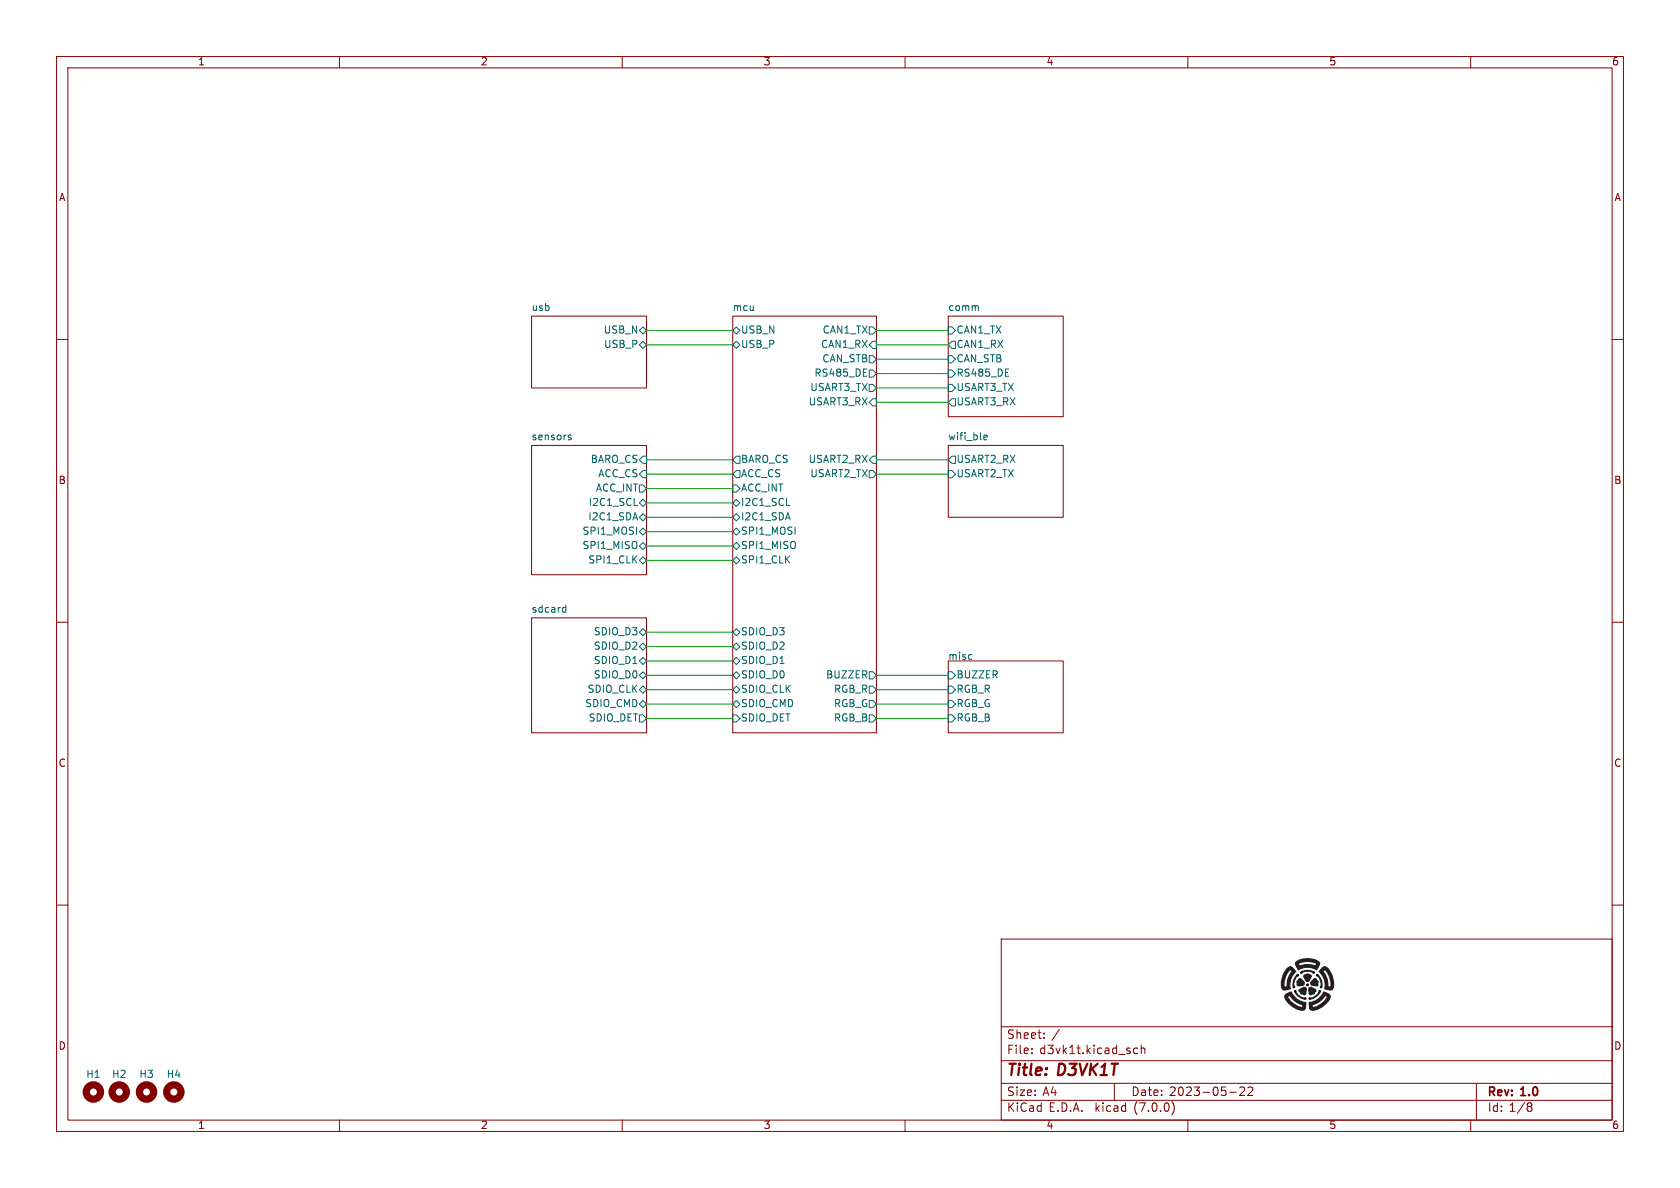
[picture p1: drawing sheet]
(kicad_sch (version 20230121) (generator eeschema)

 (paper "A4")

 (title_block
  (title "D3VK1T")
  (date "2023-05-22")
  (rev "1.0"))

 (lib_symbols
  (symbol "Mechanical:MountingHole" (pin_names (offset 1.016)) (in_bom yes) (on_board yes)
   (property "Reference" "H" (at 0 5.08 0) (effects (font (size 1.27 1.27))))
   (property "Value" "MountingHole" (at 0 3.175 0) (effects (font (size 1.27 1.27))))
   (property "Footprint" "" (at 0 0 0) (effects (font (size 1.27 1.27)) hide))
   (property "Datasheet" "~" (at 0 0 0) (effects (font (size 1.27 1.27)) hide))
   (symbol "MountingHole_0_1"
    (circle (center 0 0) (radius 1.27) (stroke (width 1.27) (type default)) (fill (type none))))))


 (wire (pts (xy 114.3 91.44) (xy 129.54 91.44)) (stroke (width 0) (type default)))
 (wire (pts (xy 114.3 99.06) (xy 129.54 99.06)) (stroke (width 0) (type default)))
 (wire (pts (xy 114.3 58.42) (xy 129.54 58.42)) (stroke (width 0) (type default)))
 (wire (pts (xy 114.3 124.46) (xy 129.54 124.46)) (stroke (width 0) (type default)))
 (wire (pts (xy 114.3 81.28) (xy 129.54 81.28)) (stroke (width 0) (type default)))
 (wire (pts (xy 154.94 63.5) (xy 167.64 63.5)) (stroke (width 0) (type default)))
 (wire (pts (xy 154.94 58.42) (xy 167.64 58.42)) (stroke (width 0) (type default)))
 (wire (pts (xy 154.94 60.96) (xy 167.64 60.96)) (stroke (width 0) (type default)))
 (wire (pts (xy 154.94 81.28) (xy 167.64 81.28)) (stroke (width 0) (type default)))
 (wire (pts (xy 154.94 127) (xy 167.64 127)) (stroke (width 0) (type default)))
 (wire (pts (xy 114.3 96.52) (xy 129.54 96.52)) (stroke (width 0) (type default)))
 (wire (pts (xy 154.94 121.92) (xy 167.64 121.92)) (stroke (width 0) (type default)))
 (wire (pts (xy 154.94 124.46) (xy 167.64 124.46)) (stroke (width 0) (type default)))
 (wire (pts (xy 154.94 83.82) (xy 167.64 83.82)) (stroke (width 0) (type default)))
 (wire (pts (xy 114.3 116.84) (xy 129.54 116.84)) (stroke (width 0) (type default)))
 (wire (pts (xy 114.3 119.38) (xy 129.54 119.38)) (stroke (width 0) (type default)))
 (wire (pts (xy 114.3 127) (xy 129.54 127)) (stroke (width 0) (type default)))
 (wire (pts (xy 154.94 71.12) (xy 167.64 71.12)) (stroke (width 0) (type default)))
 (wire (pts (xy 114.3 111.76) (xy 129.54 111.76)) (stroke (width 0) (type default)))
 (wire (pts (xy 114.3 86.36) (xy 129.54 86.36)) (stroke (width 0) (type default)))
 (wire (pts (xy 114.3 121.92) (xy 129.54 121.92)) (stroke (width 0) (type default)))
 (wire (pts (xy 114.3 60.96) (xy 129.54 60.96)) (stroke (width 0) (type default)))
 (wire (pts (xy 114.3 88.9) (xy 129.54 88.9)) (stroke (width 0) (type default)))
 (wire (pts (xy 154.94 68.58) (xy 167.64 68.58)) (stroke (width 0) (type default)))
 (wire (pts (xy 114.3 93.98) (xy 129.54 93.98)) (stroke (width 0) (type default)))
 (wire (pts (xy 154.94 66.04) (xy 167.64 66.04)) (stroke (width 0) (type default)))
 (wire (pts (xy 114.3 83.82) (xy 129.54 83.82)) (stroke (width 0) (type default)))
 (wire (pts (xy 114.3 114.3) (xy 129.54 114.3)) (stroke (width 0) (type default)))
 (wire (pts (xy 154.94 119.38) (xy 167.64 119.38)) (stroke (width 0) (type default)))

 (image (at 231.14 173.99) (scale 0.375007)
  (data))

 (symbol (lib_id "Mechanical:MountingHole") (at 30.734 193.04 0) (unit 1) (in_bom yes) (on_board yes) (dnp no)
  (property "Reference" "H4" (at 29.3999 189.9957 0) (effects (font (size 1.27 1.27)) (justify left)))
  (property "Value" "MountingHole" (at 33.528 194.945 0) (effects (font (size 1.27 1.27)) (justify left) hide))
  (property "Footprint" "MountingHole:MountingHole_3.2mm_M3_Pad_Via" (at 30.734 193.04 0) (effects (font (size 1.27 1.27)) hide))
  (property "Datasheet" "~" (at 30.734 193.04 0) (effects (font (size 1.27 1.27)) hide)))

 (symbol (lib_id "Mechanical:MountingHole") (at 21.082 193.04 0) (unit 1) (in_bom yes) (on_board yes) (dnp no)
  (property "Reference" "H2" (at 19.7479 189.9957 0) (effects (font (size 1.27 1.27)) (justify left)))
  (property "Value" "MountingHole" (at 23.876 194.945 0) (effects (font (size 1.27 1.27)) (justify left) hide))
  (property "Footprint" "MountingHole:MountingHole_3.2mm_M3_Pad_Via" (at 21.082 193.04 0) (effects (font (size 1.27 1.27)) hide))
  (property "Datasheet" "~" (at 21.082 193.04 0) (effects (font (size 1.27 1.27)) hide)))

 (symbol (lib_id "Mechanical:MountingHole") (at 25.908 193.04 0) (unit 1) (in_bom yes) (on_board yes) (dnp no)
  (property "Reference" "H3" (at 24.5739 189.9957 0) (effects (font (size 1.27 1.27)) (justify left)))
  (property "Value" "MountingHole" (at 28.702 194.945 0) (effects (font (size 1.27 1.27)) (justify left) hide))
  (property "Footprint" "MountingHole:MountingHole_3.2mm_M3_Pad_Via" (at 25.908 193.04 0) (effects (font (size 1.27 1.27)) hide))
  (property "Datasheet" "~" (at 25.908 193.04 0) (effects (font (size 1.27 1.27)) hide)))

 (symbol (lib_id "Mechanical:MountingHole") (at 16.51 193.04 0) (unit 1) (in_bom yes) (on_board yes) (dnp no)
  (property "Reference" "H1" (at 15.1759 189.9957 0) (effects (font (size 1.27 1.27)) (justify left)))
  (property "Value" "MountingHole" (at 19.304 194.945 0) (effects (font (size 1.27 1.27)) (justify left) hide))
  (property "Footprint" "MountingHole:MountingHole_3.2mm_M3_Pad_Via" (at 16.51 193.04 0) (effects (font (size 1.27 1.27)) hide))
  (property "Datasheet" "~" (at 16.51 193.04 0) (effects (font (size 1.27 1.27)) hide)))

 (sheet (at 129.54 55.88) (size 25.4 73.66) (fields_autoplaced) (stroke (width 0.1524) (type solid)) (fill (color 0 0 0 0.0000))
  (property "Sheetname" "mcu" (at 129.54 55.1684 0) (effects (font (size 1.27 1.27)) (justify left bottom)))
  (property "Sheetfile" "mcu.kicad_sch" (at 129.54 130.1246 0) (effects (font (size 1.27 1.27)) (justify left top) hide)) (pin "ACC_INT" input (at 129.54 86.36 180) (effects (font (size 1.27 1.27)) (justify left))) (pin "BUZZER" output (at 154.94 119.38 0) (effects (font (size 1.27 1.27)) (justify right))) (pin "USB_N" bidirectional (at 129.54 58.42 180) (effects (font (size 1.27 1.27)) (justify left))) (pin "USB_P" bidirectional (at 129.54 60.96 180) (effects (font (size 1.27 1.27)) (justify left))) (pin "USART3_RX" input (at 154.94 71.12 0) (effects (font (size 1.27 1.27)) (justify right))) (pin "USART2_TX" output (at 154.94 83.82 0) (effects (font (size 1.27 1.27)) (justify right))) (pin "SDIO_CLK" bidirectional (at 129.54 121.92 180) (effects (font (size 1.27 1.27)) (justify left))) (pin "SDIO_D2" bidirectional (at 129.54 114.3 180) (effects (font (size 1.27 1.27)) (justify left))) (pin "SPI1_MISO" bidirectional (at 129.54 96.52 180) (effects (font (size 1.27 1.27)) (justify left))) (pin "SPI1_CLK" bidirectional (at 129.54 99.06 180) (effects (font (size 1.27 1.27)) (justify left))) (pin "USART2_RX" input (at 154.94 81.28 0) (effects (font (size 1.27 1.27)) (justify right))) (pin "SPI1_MOSI" bidirectional (at 129.54 93.98 180) (effects (font (size 1.27 1.27)) (justify left))) (pin "SDIO_D1" bidirectional (at 129.54 116.84 180) (effects (font (size 1.27 1.27)) (justify left))) (pin "CAN_STB" output (at 154.94 63.5 0) (effects (font (size 1.27 1.27)) (justify right))) (pin "SDIO_D0" bidirectional (at 129.54 119.38 180) (effects (font (size 1.27 1.27)) (justify left))) (pin "I2C1_SDA" bidirectional (at 129.54 91.44 180) (effects (font (size 1.27 1.27)) (justify left))) (pin "CAN1_TX" output (at 154.94 58.42 0) (effects (font (size 1.27 1.27)) (justify right))) (pin "SDIO_D3" bidirectional (at 129.54 111.76 180) (effects (font (size 1.27 1.27)) (justify left))) (pin "CAN1_RX" input (at 154.94 60.96 0) (effects (font (size 1.27 1.27)) (justify right))) (pin "I2C1_SCL" bidirectional (at 129.54 88.9 180) (effects (font (size 1.27 1.27)) (justify left))) (pin "ACC_CS" output (at 129.54 83.82 180) (effects (font (size 1.27 1.27)) (justify left))) (pin "SDIO_CMD" bidirectional (at 129.54 124.46 180) (effects (font (size 1.27 1.27)) (justify left))) (pin "RGB_R" output (at 154.94 121.92 0) (effects (font (size 1.27 1.27)) (justify right))) (pin "BARO_CS" output (at 129.54 81.28 180) (effects (font (size 1.27 1.27)) (justify left))) (pin "SDIO_DET" input (at 129.54 127 180) (effects (font (size 1.27 1.27)) (justify left))) (pin "RS485_DE" output (at 154.94 66.04 0) (effects (font (size 1.27 1.27)) (justify right))) (pin "USART3_TX" output (at 154.94 68.58 0) (effects (font (size 1.27 1.27)) (justify right))) (pin "RGB_B" output (at 154.94 127 0) (effects (font (size 1.27 1.27)) (justify right))) (pin "RGB_G" output (at 154.94 124.46 0) (effects (font (size 1.27 1.27)) (justify right))))

 (sheet (at 167.64 78.74) (size 20.32 12.7) (fields_autoplaced) (stroke (width 0.1524) (type solid)) (fill (color 0 0 0 0.0000))
  (property "Sheetname" "wifi_ble" (at 167.64 78.0284 0) (effects (font (size 1.27 1.27)) (justify left bottom)))
  (property "Sheetfile" "wifi_ble.kicad_sch" (at 167.64 92.0246 0) (effects (font (size 1.27 1.27)) (justify left top) hide)) (pin "USART2_TX" input (at 167.64 83.82 180) (effects (font (size 1.27 1.27)) (justify left))) (pin "USART2_RX" output (at 167.64 81.28 180) (effects (font (size 1.27 1.27)) (justify left))))

 (sheet (at 93.98 109.22) (size 20.32 20.32) (fields_autoplaced) (stroke (width 0.1524) (type solid)) (fill (color 0 0 0 0.0000))
  (property "Sheetname" "sdcard" (at 93.98 108.5084 0) (effects (font (size 1.27 1.27)) (justify left bottom)))
  (property "Sheetfile" "sdcard.kicad_sch" (at 93.98 130.1246 0) (effects (font (size 1.27 1.27)) (justify left top) hide)) (pin "SDIO_D3" bidirectional (at 114.3 111.76 0) (effects (font (size 1.27 1.27)) (justify right))) (pin "SDIO_CLK" bidirectional (at 114.3 121.92 0) (effects (font (size 1.27 1.27)) (justify right))) (pin "SDIO_D2" bidirectional (at 114.3 114.3 0) (effects (font (size 1.27 1.27)) (justify right))) (pin "SDIO_D1" bidirectional (at 114.3 116.84 0) (effects (font (size 1.27 1.27)) (justify right))) (pin "SDIO_D0" bidirectional (at 114.3 119.38 0) (effects (font (size 1.27 1.27)) (justify right))) (pin "SDIO_DET" output (at 114.3 127 0) (effects (font (size 1.27 1.27)) (justify right))) (pin "SDIO_CMD" bidirectional (at 114.3 124.46 0) (effects (font (size 1.27 1.27)) (justify right))))

 (sheet (at 93.98 78.74) (size 20.32 22.86) (stroke (width 0.1524) (type solid)) (fill (color 0 0 0 0.0000))
  (property "Sheetname" "sensors" (at 93.98 78.0284 0) (effects (font (size 1.27 1.27)) (justify left bottom)))
  (property "Sheetfile" "sensors.kicad_sch" (at 93.8233 102.5827 0) (effects (font (size 1.27 1.27)) (justify left top) hide)) (pin "BARO_CS" input (at 114.3 81.28 0) (effects (font (size 1.27 1.27)) (justify right))) (pin "SPI1_MOSI" bidirectional (at 114.3 93.98 0) (effects (font (size 1.27 1.27)) (justify right))) (pin "ACC_CS" input (at 114.3 83.82 0) (effects (font (size 1.27 1.27)) (justify right))) (pin "SPI1_MISO" bidirectional (at 114.3 96.52 0) (effects (font (size 1.27 1.27)) (justify right))) (pin "SPI1_CLK" bidirectional (at 114.3 99.06 0) (effects (font (size 1.27 1.27)) (justify right))) (pin "ACC_INT" output (at 114.3 86.36 0) (effects (font (size 1.27 1.27)) (justify right))) (pin "I2C1_SDA" bidirectional (at 114.3 91.44 0) (effects (font (size 1.27 1.27)) (justify right))) (pin "I2C1_SCL" bidirectional (at 114.3 88.9 0) (effects (font (size 1.27 1.27)) (justify right))))

 (sheet (at 167.64 116.84) (size 20.32 12.7) (stroke (width 0.1524) (type solid)) (fill (color 0 0 0 0.0000))
  (property "Sheetname" "misc" (at 167.64 116.84 0) (effects (font (size 1.27 1.27)) (justify left bottom)))
  (property "Sheetfile" "misc.kicad_sch" (at 167.3663 130.2165 0) (effects (font (size 1.27 1.27)) (justify left top) hide)) (pin "RGB_B" input (at 167.64 127 180) (effects (font (size 1.27 1.27)) (justify left))) (pin "RGB_G" input (at 167.64 124.46 180) (effects (font (size 1.27 1.27)) (justify left))) (pin "RGB_R" input (at 167.64 121.92 180) (effects (font (size 1.27 1.27)) (justify left))) (pin "BUZZER" input (at 167.64 119.38 180) (effects (font (size 1.27 1.27)) (justify left))))

 (sheet (at 167.64 55.88) (size 20.32 17.78) (fields_autoplaced) (stroke (width 0.1524) (type solid)) (fill (color 0 0 0 0.0000))
  (property "Sheetname" "comm" (at 167.64 55.1684 0) (effects (font (size 1.27 1.27)) (justify left bottom)))
  (property "Sheetfile" "comm.kicad_sch" (at 167.64 74.2446 0) (effects (font (size 1.27 1.27)) (justify left top) hide)) (pin "CAN1_TX" input (at 167.64 58.42 180) (effects (font (size 1.27 1.27)) (justify left))) (pin "CAN_STB" input (at 167.64 63.5 180) (effects (font (size 1.27 1.27)) (justify left))) (pin "CAN1_RX" output (at 167.64 60.96 180) (effects (font (size 1.27 1.27)) (justify left))) (pin "RS485_DE" input (at 167.64 66.04 180) (effects (font (size 1.27 1.27)) (justify left))) (pin "USART3_TX" input (at 167.64 68.58 180) (effects (font (size 1.27 1.27)) (justify left))) (pin "USART3_RX" output (at 167.64 71.12 180) (effects (font (size 1.27 1.27)) (justify left))))

 (sheet (at 93.98 55.88) (size 20.32 12.7) (fields_autoplaced) (stroke (width 0.1524) (type solid)) (fill (color 0 0 0 0.0000))
  (property "Sheetname" "usb" (at 93.98 55.1684 0) (effects (font (size 1.27 1.27)) (justify left bottom)))
  (property "Sheetfile" "usb.kicad_sch" (at 93.98 69.1646 0) (effects (font (size 1.27 1.27)) (justify left top) hide)) (pin "USB_N" bidirectional (at 114.3 58.42 0) (effects (font (size 1.27 1.27)) (justify right))) (pin "USB_P" bidirectional (at 114.3 60.96 0) (effects (font (size 1.27 1.27)) (justify right))))

 (sheet_instances (path "" (page "1"))))
